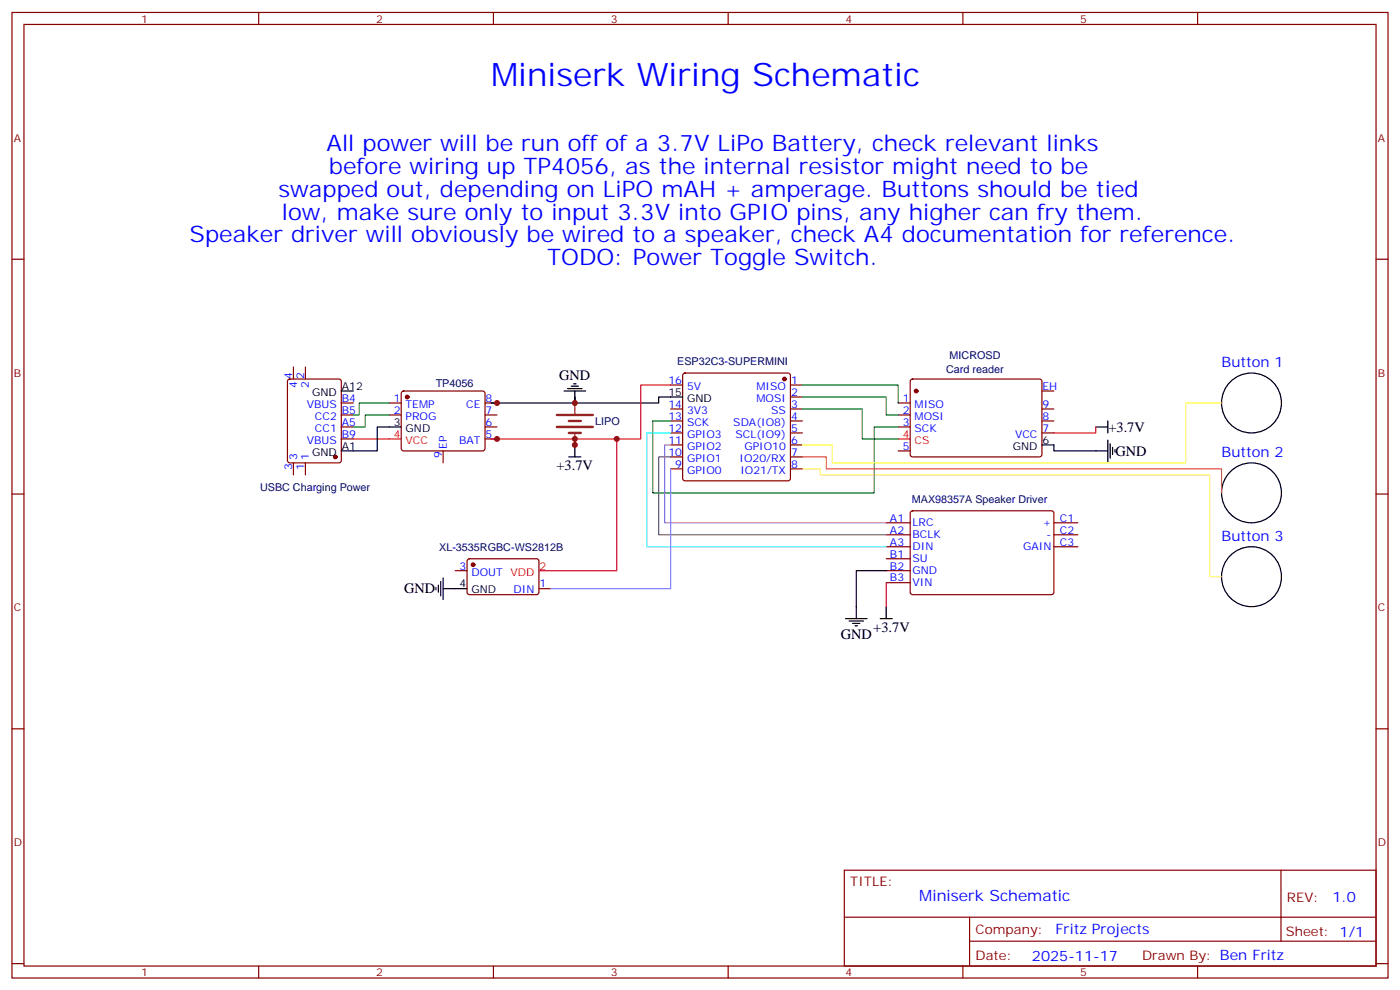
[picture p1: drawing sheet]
<svg xmlns="http://www.w3.org/2000/svg" width="412mm" height="292mm" viewBox="0 0 412 292" stroke-linecap="round" stroke-linejoin="round" font-family="sans-serif">
<g fill="none" stroke="#870000" stroke-width=".35">
<path d="M3.5 3.7h405.4v284.3h-405.4zM7.1 7.2h398.2v277.3h-398.2zM76.2 3.7v3.5M145.3 3.7v3.5M214.5 3.7v3.5M283.6 3.7v3.5M352.8 3.7v3.5M3.5 76.3h3.6M405.3 76.3h3.6M84.9 111.8l.5-.2h14.4l.7 .4v23.6l-.4 .7h-14.7l-.7-.4v-23.6zM86.4 108.1v3.5M90 108.1v3.5"/>
<path d="M100.5 118.7h3.6M114.7 118.7h3.5M118.4 115.4l.5-.3h23.3l.5 .3 .2 .5-.1 16.5-.6 .4-23.6-.1-.4-.6v-16.2zM142.9 118.7h3.5M197.6 113.4h3.5M201.3 110.1l.5-.2h30.3l.5 .2 .2 .5v30.3l-.2 .5-.5 .2h-30.3l-.5-.2-.2-.5v-30.3zM232.8 113.4h3.6M232.8 116.9h3.6M264.6 118.7h3.5M268.3 111.8l.5-.2 37.7 .1 .4 .6v21.8l-.7 .4h-37.7l-.4-.7v-21.5zM306.9 115.1h3.5M86.4 136.3v3.5"/>
<path d="M90 136.3v3.5M100.5 122.2h3.6M100.5 129.3h3.6M100.5 125.7h3.6M114.7 122.2h3.5M130.5 132.8v3.5M142.9 122.2h3.5M142.9 129.3h3.5M142.9 125.7h3.5M197.6 120.4h3.5M197.6 124h3.5M197.6 127.5h3.5"/>
<path d="M197.6 131h3.5M197.6 134.5h3.5M197.6 138.1h3.5M232.8 120.4h3.6M232.8 124h3.6M232.8 127.5h3.6M232.8 131h3.6M232.8 134.5h3.6M232.8 138.1h3.6M264.6 122.2h3.5M264.6 125.7h3.5M264.6 132.8h3.5"/>
<path d="M306.9 120.4h3.5M306.9 124h3.5M306.9 127.5h3.5M3.5 145.5h3.6M261.1 154h7M261.1 157.5h7M268.3 150.6l.5-.2 41.2 .1 .4 .6v23.6l-.7 .4h-41.2l-.4-.7v-23.3zM310.4 154h7.1M310.4 157.5h7.1M405.3 145.5h3.6M134.1 168.1h3.5M137.8 164.7l.5-.2 20 .1 .4 .6v9.5l-.7 .4h-20l-.4-.7v-9.2z"/>
<path d="M158.7 173.4h3.6M261.1 161h7M261.1 164.5h7M261.1 168.1h7M261.1 171.6h7M310.4 161h7.1M3.5 214.6h3.6M405.3 214.6h3.6M248.7 256.3h156.6v28.2h-156.6zM377.3 256.3v20.9M248.7 270.1h156.5M285.6 277.2h119.6"/>
<path d="M285.6 270.1v14.1M3.5 283.8h3.6M76.2 284.5v3.5M145.3 284.5v3.5M214.5 284.5v3.5M283.6 284.5v3.5M352.8 284.5v3.5M405.3 283.8h3.6"/>
</g>
<g fill="#870000" stroke="#870000" stroke-width=".35">
<circle cx="231.1" cy="111.6" r=".53"/>
<circle cx="119.9" cy="116.9" r=".53"/>
<circle cx="98.8" cy="134.5" r=".53"/>
<circle cx="139.3" cy="166.3" r=".53"/>
<circle cx="269.9" cy="115.1" r=".53"/>
</g>
<g fill="none" stroke="#000" stroke-width=".35">
<path d="M100.5 115.1h3.6M166.2 115.1h6.3M167.2 114.4h4.2M168.3 113.7h2.1M169 113h.7M169.3 116.9v1.8h-24.7M169.3 115.1v3.6h24.7v-1.8h7.1M118.2 125.7h-7.1v7.1h-10.6M167.6 134.5h3.5M169.3 131v3.5M306.9 131h3.5v1.8h15.9M322.8 125.7h3.5"/>
<path d="M326.3 124v3.5M326.3 129.6v6.4M327 130.7v4.2M327.7 131.7v2.1M328.4 132.4v.7M128.4 173v.7M129.1 172.3v2.1M129.8 171.2v4.3M130.5 173.4h7.1M130.5 170.2v6.3M261.1 168.1h-8.9v14.1M261.1 178.6v3.6"/>
<path d="M249.1 182.2h6.3M250.1 182.9h4.3M251.2 183.6h2.1M251.9 184.3h.7M259.3 182.2h3.5"/>
<circle cx="368.7" cy="118.7" r="8.8"/>
<circle cx="368.7" cy="145.1" r="8.8"/>
<circle cx="368.7" cy="169.8" r="8.8"/>
</g>
<path d="M197.6 113.4h-8.9v15.9h-19.4M104.1 129.3h14.1M144.6 129.3h24.7v1.7M181.7 129.3v38.8h-23M264.6 129.3h3.5M322.8 125.7v1.8h-12.4M261.1 171.6v7" fill="none" stroke="#f00" stroke-width=".35"/>
<path d="M114.7 118.7h-8.9v3.5h-1.7M236.4 113.4h28.2v5.3M236.4 116.9h24.7v5.3h3.5M114.7 122.2h-7.1v3.5h-3.5M197.6 124h-5.3v21.1h65.2v-19.4h7.1M236.4 120.4h17.6v8.9h10.6" fill="none" stroke="#008700" stroke-width=".35"/>
<path d="M164 122.2h10.6M164 125.7h10.6M167.6 124h3.5M167.6 127.5h3.5" fill="none" stroke="#8c2424" stroke-width=".71"/>
<path d="M169.3 116.9v4.9M169.3 127.5v3.5" fill="none" stroke="#8c2424" stroke-width=".35"/>
<path d="M197.6 131h-1.8v23h65.3" fill="none" stroke="#f0f" stroke-width=".35"/>
<path d="M197.6 134.5h-3.6v23h67.1" fill="none" stroke="#666" stroke-width=".35"/>
<path d="M197.6 127.5h-7.1v33.5h70.6" fill="none" stroke="#0ff" stroke-width=".35"/>
<path d="M197.6 138.1v35.3h-35.3" fill="none" stroke="#96f" stroke-width=".35"/>
<path d="M359.8 118.7h-10.6v17.6h-104v-5.3h-8.8" fill="none" stroke="#ff3" stroke-width=".35"/>
<path d="M236.4 134.5h7v3.6h116.4v7" fill="none" stroke="#f63" stroke-width=".35"/>
<path d="M236.4 138.1h5.3v1.7h114.6v30h3.5" fill="none" stroke="#fc6" stroke-width=".35"/>
<g fill="#c00">
<circle cx="169.3" cy="131" r=".88"/>
<circle cx="169.3" cy="118.7" r=".88"/>
<circle cx="146.4" cy="118.7" r=".88"/>
<circle cx="146.4" cy="129.3" r=".88"/>
<circle cx="169.3" cy="129.3" r=".88"/>
<circle cx="181.7" cy="129.3" r=".88"/>
</g>
<text font-size="9.5" fill="#00f" x="144.6" y="25.2">Miniserk Wiring Schematic</text>
<g font-size="6.7" fill="#00f">
<text x="96.2" y="44.6">All power will be run off of a 3.7V LiPo Battery, check relevant links</text>
<text x="96.9" y="51.3">before wiring up TP4056, as the internal resistor might need to be</text>
<text x="82" y="58">swapped out, depending on LiPO mAH + amperage. Buttons should be tied</text>
<text x="83" y="64.7">low, make sure only to input 3.3V into GPIO pins, any higher can fry them.</text>
<text x="55.8" y="71.4">Speaker driver will obviously be wired to a speaker, check A4 documentation for reference.</text>
<text x="161.2" y="78.1">TODO: Power Toggle Switch.</text>
</g>
<text font-size="4.6" fill="#00f" x="270.8" y="265.3">Miniserk Schematic</text>
<g font-size="4.2">
<text x="164.7" y="112">GND</text>
<text x="326.5" y="127.1">+3.7V</text>
<text x="328.6" y="134.2">GND</text>
<text x="163.9" y="138.4">+3.7V</text>
<text x="119" y="174.8">GND</text>
<text x="247.6" y="188.3">GND</text>
<text x="257.3" y="186.2">+3.7V</text>
</g>
<g font-size="4.2" fill="#00f">
<text x="359.8" y="108.1">Button 1</text>
<text x="359.8" y="134.5">Button 2</text>
<text x="359.8" y="159.2">Button 3</text>
<text x="392.5" y="265.5">1.0</text>
<text x="310.9" y="275.1">Fritz Projects</text>
<text x="304" y="282.9">2025-11-17</text>
</g>
<g font-size="3.9" fill="#800">
<text x="250.5" y="260.8">TITLE:</text>
<text x="379.1" y="265.5">REV:</text>
<text x="287.4" y="275">Company:</text>
<text x="378.7" y="275.7">Sheet: 1/1</text>
<text x="287.4" y="282.7">Date:</text>
<text x="336.4" y="282.8">Drawn By: Ben Fritz</text>
</g>
<g font-size="3.2" fill="#800">
<text x="41.6" y="6.7">1</text>
<text x="110.8" y="6.7">2</text>
<text x="179.9" y="6.7">3</text>
<text x="249.1" y="6.7">4</text>
<text x="318.2" y="6.7">5</text>
<text x="4.1" y="41.8">A</text>
<text x="405.9" y="41.8">A</text>
<text x="4.1" y="110.9">B</text>
<text x="405.9" y="110.9">B</text>
<text x="4.1" y="180.1">C</text>
<text x="405.9" y="180.1">C</text>
<text x="4.1" y="249.2">D</text>
<text x="405.9" y="249.2">D</text>
<text x="41.6" y="287.5">1</text>
<text x="110.8" y="287.5">2</text>
<text x="179.9" y="287.5">3</text>
<text x="249.1" y="287.5">4</text>
<text x="318.2" y="287.5">5</text>
</g>
<g font-size="3.2" fill="#000080">
<text x="199.5" y="107.6">ESP32C3-SUPERMINI</text>
<text x="279.7" y="105.7">MICROSD</text>
<text x="278.7" y="109.9">Card reader</text>
<text x="128.4" y="114.1">TP4056</text>
<text x="175.3" y="125.2">LIPO</text>
<text x="76.6" y="144.6">USBC Charging Power</text>
<text x="268.6" y="148">MAX98357A Speaker Driver</text>
<text x="129.4" y="162.1">XL-3535RGBC-WS2812B</text>
</g>
<g font-size="3.2" fill="#00f">
<text x="86.1" y="111.6" transform="rotate(-90 86.1 111.6)">4</text>
<text x="89.6" y="111.6" transform="rotate(-90 89.6 111.6)">2</text>
<text x="196.9" y="113">16</text>
<text x="233" y="113">1</text>
<text x="87.5" y="114.3" transform="rotate(-90 87.5 114.3)">4</text>
<text x="91" y="114.3" transform="rotate(-90 91 114.3)">2</text>
<text x="100.7" y="118.3">B4</text>
<text x="116" y="118.3">1</text>
<text x="143.1" y="118.3">8</text>
<text x="202.4" y="114.8">5V</text>
<text x="222.9" y="114.8">MISO</text>
<text x="222.9" y="118.3">MOSI</text>
<text x="233" y="116.6">2</text>
<text x="265.9" y="118.3">1</text>
<text x="307.1" y="114.8">EH</text>
<text x="90.4" y="120.1">VBUS</text>
<text x="92.8" y="123.6">CC2</text>
<text x="100.7" y="125.4">A5</text>
<text x="100.7" y="121.8">B5</text>
<text x="116" y="121.8">2</text>
<text x="119.5" y="120.1">TEMP</text>
<text x="119.5" y="123.6">PROG</text>
<text x="137.3" y="120.1">CE</text>
<text x="143.1" y="125.4">6</text>
<text x="143.1" y="121.8">7</text>
<text x="196.9" y="123.6">13</text>
<text x="196.9" y="120.1">14</text>
<text x="202.4" y="125.4">SCK</text>
<text x="202.4" y="121.8">3V3</text>
<text x="216" y="125.4">SDA(IO8)</text>
<text x="227.2" y="121.8">SS</text>
<text x="233" y="120.1">3</text>
<text x="233" y="123.6">4</text>
<text x="265.9" y="121.8">2</text>
<text x="265.9" y="125.4">3</text>
<text x="269.4" y="120.1">MISO</text>
<text x="269.4" y="123.6">MOSI</text>
<text x="307.1" y="123.6">8</text>
<text x="307.1" y="120.1">9</text>
<text x="90.4" y="130.7">VBUS</text>
<text x="92.8" y="127.1">CC1</text>
<text x="100.7" y="128.9">B9</text>
<text x="135.3" y="130.7">BAT</text>
<text x="143.1" y="128.9">5</text>
<text x="196.9" y="130.7">11</text>
<text x="196.9" y="127.1">12</text>
<text x="202.4" y="128.9">GPIO3</text>
<text x="216.6" y="128.9">SCL(IO9)</text>
<text x="233" y="127.1">5</text>
<text x="233" y="130.7">6</text>
<text x="269.4" y="127.1">SCK</text>
<text x="299" y="128.9">VCC</text>
<text x="307.1" y="127.1">7</text>
<text x="87.5" y="135.6" transform="rotate(-90 87.5 135.6)">3</text>
<text x="91" y="135.6" transform="rotate(-90 91 135.6)">1</text>
<text x="130.2" y="134.8" transform="rotate(-90 130.2 134.8)">9</text>
<text x="131.6" y="132.1" transform="rotate(-90 131.6 132.1)">EP</text>
<text x="196.9" y="134.2">10</text>
<text x="198.9" y="137.7">9</text>
<text x="202.4" y="136">GPIO1</text>
<text x="202.4" y="132.4">GPIO2</text>
<text x="217.8" y="136">IO20/RX</text>
<text x="219.3" y="132.4">GPIO10</text>
<text x="233" y="134.2">7</text>
<text x="233" y="137.7">8</text>
<text x="265.9" y="132.4">5</text>
<text x="86.1" y="138.3" transform="rotate(-90 86.1 138.3)">3</text>
<text x="89.6" y="138.3" transform="rotate(-90 89.6 138.3)">1</text>
<text x="202.4" y="139.5">GPIO0</text>
<text x="218.1" y="139.5">IO21/TX</text>
<text x="262.2" y="153.6">A1</text>
<text x="268.8" y="155">LRC</text>
<text x="307.1" y="155">+</text>
<text x="312.2" y="153.6">C1</text>
<text x="262.2" y="157.1">A2</text>
<text x="262.2" y="160.7">A3</text>
<text x="268.8" y="158.5">BCLK</text>
<text x="308.3" y="158.5">-</text>
<text x="312.2" y="157.1">C2</text>
<text x="312.2" y="160.7">C3</text>
<text x="135.4" y="167.7">3</text>
<text x="262.2" y="164.2">B1</text>
<text x="262.2" y="167.7">B2</text>
<text x="268.8" y="162.1">DIN</text>
<text x="268.8" y="165.6">SU</text>
<text x="301.4" y="162.1">GAIN</text>
<text x="138.9" y="169.5">DOUT</text>
<text x="158.9" y="173">1</text>
<text x="262.2" y="171.2">B3</text>
<text x="268.8" y="169.1">GND</text>
<text x="268.8" y="172.6">VIN</text>
<text x="151.3" y="174.8">DIN</text>
</g>
<g font-size="3.2">
<text x="92" y="116.6">GND</text>
<text x="100.7" y="114.8">A12</text>
<text x="196.9" y="116.6">15</text>
<text x="202.4" y="118.3">GND</text>
<text x="116" y="125.4">3</text>
<text x="119.5" y="127.1">GND</text>
<text x="307.1" y="130.7">6</text>
<text x="92" y="134.2">GND</text>
<text x="100.7" y="132.4">A1</text>
<text x="298.3" y="132.4">GND</text>
<text x="135.4" y="173">4</text>
<text x="138.9" y="174.8">GND</text>
</g>
<g font-size="3.2" fill="#f00">
<text x="116" y="128.9">4</text>
<text x="119.5" y="130.7">VCC</text>
<text x="265.9" y="128.9">4</text>
<text x="269.4" y="130.7">CS</text>
<text x="158.9" y="167.7">2</text>
<text x="150.4" y="169.5">VDD</text>
</g>
</svg>
